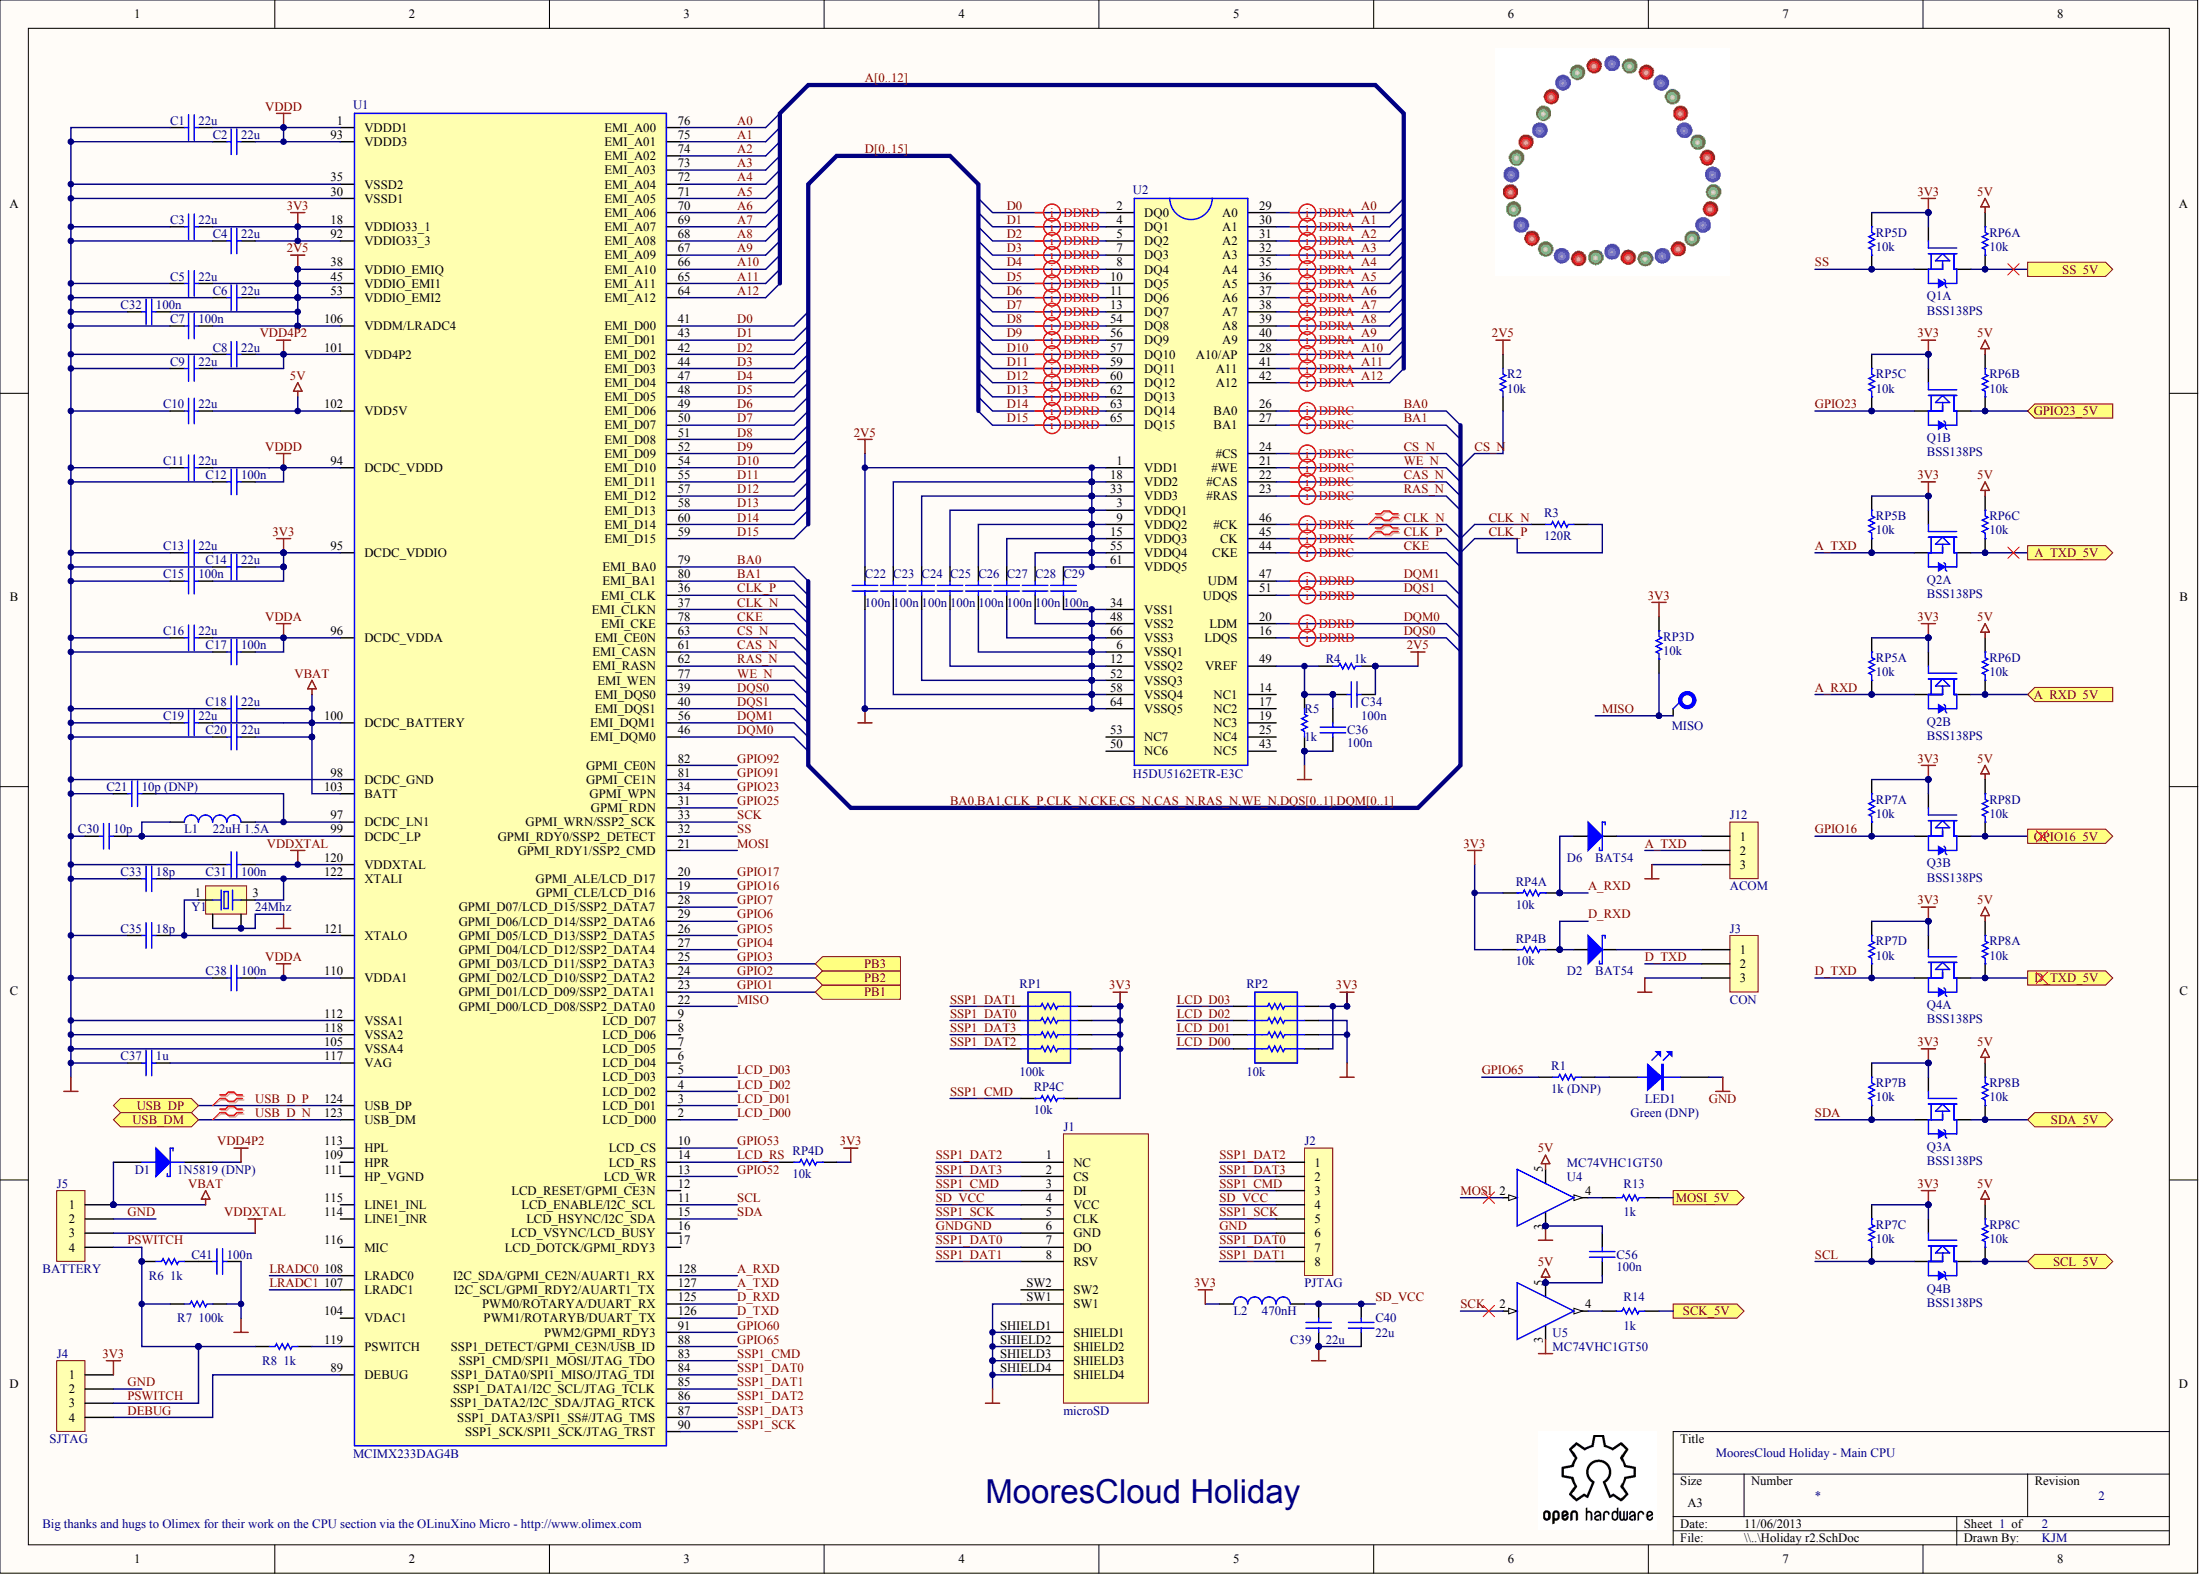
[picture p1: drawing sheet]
# Altium schematic sheet Holiday r2.SchDoc: MooresCloud Holiday - Main CPU
size A3; DrawnBy: KJM; Organization: Kean Electronics for MooresCloud; Revision: 2; SheetNumber: 1; SheetTotal: 2

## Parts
C1  22u  [ARA_0603]
C2  22u  [ARA_0603]
C3  22u  [ARA_0603]
C4  22u  [ARA_0603]
C5  22u  [ARA_0603]
C6  22u  [ARA_0603]
C7  100n  [ARA_0603]
C8  22u  [ARA_0603]
C9  22u  [ARA_0603]
C10  22u  [ARA_0603]
C11  22u  [ARA_0603]
C12  100n  [ARA_0603]
C13  22u  [ARA_0603]
C14  22u  [ARA_0603]
C15  100n  [ARA_0603]
C16  22u  [ARA_0603]
C17  100n  [ARA_0603]
C18  22u  [ARA_0603]
C19  22u  [ARA_0603]
C20  22u  [ARA_0603]
C21  10p (DNP)  [ARA_0603]
C22  100n  [ARA_0603]
C23  100n  [ARA_0603]
C24  100n  [ARA_0603]
C25  100n  [ARA_0603]
C26  100n  [ARA_0603]
C27  100n  [ARA_0603]
C28  100n  [ARA_0603]
C29  100n  [ARA_0603]
C30  10p  [ARA_0603]
C31  100n  [ARA_0603]
C32  100n  [ARA_0603]
C33  18p  [ARA_0603]
C34  100n  [ARA_0603]
C35  18p  [ARA_0603]
C36  100n  [ARA_0603]
C37  1u  [ARA_0603]
C38  100n  [ARA_0603]
C39  22u  [ARA_0603]
C40  22u  [ARA_0603]
C41  100n  [ARA_0603]
C56  100n  [ARA_0603]
D1  1N5819 (DNP)  [SOD-123]
D2  BAT54  [ARA_SOT-23]
D6  BAT54  [ARA_SOT-23]
J1  microSD  [MICROSD-47309-3751 WITH CARD]
J2  PJTAG  [53047-08]  (no BOM)
J3  CON  [HDR1X3]  (no BOM)
J4  SJTAG  [HDR1X4]  (no BOM)
J5  BATTERY  [HDR1X4]  (no BOM)
J12  ACOM  [HDR1X3]  (no BOM)
L1  22uH 1.5A  [RCL_L7078]
L2  470nH  [ARA_0805]
LED1  Green (DNP)  [LED_0805]
Q1  BSS138PS  [ARA_SOT-363]  (parts A,B of 2)
Q2  BSS138PS  [ARA_SOT-363]  (parts A,B of 2)
Q3  BSS138PS  [ARA_SOT-363]  (parts A,B of 2)
Q4  BSS138PS  [ARA_SOT-363]  (parts A,B of 2)
R1  1k (DNP)  [ARA_0603]
R2  10k  [ARA_0603]
R3  120R  [ARA_0603]
R4  1k  [ARA_0603]
R5  1k  [ARA_0603]
R6  1k  [ARA_0603]
R7  100k  [ARA_0603]
R8  1k  [ARA_0603]
R13  1k  [ARA_0603]
R14  1k  [ARA_0603]
RP1  100k  [RESPACK_0603x4]
RP2  10k  [RESPACK_0603x4]
RP3  10k  [RESPACK_0603x4]  (part D of 4)
RP4  10k  [RESPACK_0603x4]  (parts A,B,C,D of 4)
RP5  10k  [RESPACK_0603x4]  (parts A,B,C,D of 4)
RP6  10k  [RESPACK_0603x4]  (parts A,B,C,D of 4)
RP7  10k  [RESPACK_0603x4]  (parts A,B,C,D of 4)
RP8  10k  [RESPACK_0603x4]  (parts A,B,C,D of 4)
TP1  MISO  [SMD_TESTTERMINAL]  (no BOM)
U1  MCIMX233DAG4B  [LQFP128]
U2  H5DU5162ETR-E3C  [TSOP-II-66]
U4  MC74VHC1GT50  [ARA_SOT-23-5L]
U5  MC74VHC1GT50  [ARA_SOT-23-5L]
Y1  24Mhz  [CRYSTAL_ABMM2]

## Ports
A_RXD_5V (in), A_TXD_5V (out), D_TXD_5V (out), GPIO16_5V (out), GPIO23_5V (in), MOSI_5V (out), PB1 (in), PB2 (in), PB3 (in), SCK_5V (out), SCL_5V (bidir), SDA_5V (bidir), SS_5V (out), USB_DM (bidir), USB_DP (bidir)

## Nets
2V5: C5.1 C6.1 C7.1 C22.1 C23.1 C24.1 C25.1 C26.1 C27.1 C28.1 C29.1 C32.1 C34.1 R2.2 R4.2 U1.38(VDDIO_EMIQ) U1.45(VDDIO_EMI1) U1.53(VDDIO_EMI2) U1.106(VDDM/LRADC4) U2.1(VDD1) U2.3(VDDQ1) U2.9(VDDQ2) U2.15(VDDQ3) U2.18(VDD2) U2.33(VDD3) U2.55(VDDQ4) U2.61(VDDQ5)
3V3: C3.1 C4.1 C13.1 C14.1 C15.1 J4.1 L2.2 Q1.2(G1) Q1.5(G2) Q2.2(G1) Q2.5(G2) Q3.2(G1) Q3.5(G2) Q4.2(G1) Q4.5(G2) RP1.1.2 RP1.2.2 RP1.3.2 RP1.4.2 RP2.1.2 RP2.4.2 RP3.4.2 RP4.1.2 RP4.2.2 RP4.3.2 RP4.4.2 RP5.1.2 RP5.2.2 RP5.3.2 RP5.4.2 RP7.1.2 RP7.2.2 RP7.3.2 RP7.4.2 U1.18(VDDIO33_1) U1.92(VDDIO33_3) U1.95(DCDC_VDDIO)
5V: C10.1 C56.2 RP6.1.2 RP6.2.2 RP6.3.2 RP6.4.2 RP8.1.2 RP8.2.2 RP8.3.2 RP8.4.2 U1.102(VDD5V) U4.5(VCC) U5.5(VCC)
GND: C1.2 C2.2 C3.2 C4.2 C5.2 C6.2 C7.2 C8.2 C9.2 C10.2 C11.2 C12.2 C13.2 C14.2 C15.2 C16.2 C17.2 C18.2 C19.2 C20.2 C21.2 C22.2 C23.2 C24.2 C25.2 C26.2 C27.2 C28.2 C29.2 C30.2 C31.2 C32.2 C33.2 C35.2 C36.2 C37.2 C38.2 C39.2 C40.2 C41.2 C56.1 J1.6(GND) J1.SHIELD1 J1.SHIELD2 J1.SHIELD3 J1.SHIELD4 J1.SW1 J2.6 J3.3 J4.2 J5.2 J12.3 LED1.K R5.2 R7.1 RP2.2.2 RP2.3.2 U1.30(VSSD1) U1.35(VSSD2) U1.98(DCDC_GND) U1.105(VSSA4) U1.112(VSSA1) U1.118(VSSA2) U2.6(VSSQ1) U2.12(VSSQ2) U2.34(VSS1) U2.48(VSS2) U2.52(VSSQ3) U2.58(VSSQ4) U2.64(VSSQ5) U2.66(VSS3) U4.3(GND) U5.3(GND) Y1.2 Y1.4
VBAT: C18.1 C19.1 C20.1 D1.1(A) J5.1 U1.100(DCDC_BATTERY) U1.103(BATT)
VDD4P2: C8.1 C9.1 D1.2(K) U1.101(VDD4P2)
VDDA: C16.1 C17.1 C38.1 U1.96(DCDC_VDDA) U1.110(VDDA1)
VDDD: C1.1 C2.1 C11.1 C12.1 U1.1(VDDD1) U1.93(VDDD3) U1.94(DCDC_VDDD)
VDDXTAL: C31.1 J5.3 U1.120(VDDXTAL)
A0: U1.76(EMI_A00) U2.29(A0)
A1: U1.75(EMI_A01) U2.30(A1)
A2: U1.74(EMI_A02) U2.31(A2)
A3: U1.73(EMI_A03) U2.32(A3)
A4: U1.72(EMI_A04) U2.35(A4)
A5: U1.71(EMI_A05) U2.36(A5)
A6: U1.70(EMI_A06) U2.37(A6)
A7: U1.69(EMI_A07) U2.38(A7)
A8: U1.68(EMI_A08) U2.39(A8)
A9: U1.67(EMI_A09) U2.40(A9)
A10: U1.66(EMI_A10) U2.28(A10/AP)
A11: U1.65(EMI_A11) U2.41(A11)
A12: U1.64(EMI_A12) U2.42(A12)
A_RXD: D6.1(A) Q2.4(S2) RP4.1.1 RP5.1.1 U1.128(I2C_SDA/GPMI_CE2N/AUART1_RX)
A_RXD_5V: Q2.3(D2) RP6.4.1 ; port A_RXD_5V
A_TXD: J12.2 Q2.1(S1) RP5.2.1 U1.127(I2C_SCL/GPMI_RDY2/AUART1_TX)
A_TXD_5V: Q2.6(D1) RP6.3.1 ; port A_TXD_5V
BA0: U1.79(EMI_BA0) U2.26(BA0)
BA1: U1.80(EMI_BA1) U2.27(BA1)
CAS_N: U1.61(EMI_CASN) U2.22(#CAS)
CKE: U1.78(EMI_CKE) U2.44(CKE)
CLK_N: R3.1 U1.37(EMI_CLKN) U2.46(#CK)
CLK_P: R3.2 U1.36(EMI_CLK) U2.45(CK)
CS_N: R2.1 U1.63(EMI_CE0N) U2.24(#CS)
D0: U1.41(EMI_D00) U2.2(DQ0)
D1: U1.43(EMI_D01) U2.4(DQ1)
D2: U1.42(EMI_D02) U2.5(DQ2)
D3: U1.44(EMI_D03) U2.7(DQ3)
D4: U1.47(EMI_D04) U2.8(DQ4)
D5: U1.48(EMI_D05) U2.10(DQ5)
D6: U1.49(EMI_D06) U2.11(DQ6)
D7: U1.50(EMI_D07) U2.13(DQ7)
D8: U1.51(EMI_D08) U2.54(DQ8)
D9: U1.52(EMI_D09) U2.56(DQ9)
D10: U1.54(EMI_D10) U2.57(DQ10)
D11: U1.55(EMI_D11) U2.59(DQ11)
D12: U1.57(EMI_D12) U2.60(DQ12)
D13: U1.58(EMI_D13) U2.62(DQ13)
D14: U1.60(EMI_D14) U2.63(DQ14)
D15: U1.59(EMI_D15) U2.65(DQ15)
D_RXD: D2.1(A) RP4.2.1 U1.125(PWM0/ROTARYA/DUART_RX)
D_TXD: J3.2 Q4.1(S1) RP7.4.1 U1.126(PWM1/ROTARYB/DUART_TX)
D_TXD_5V: Q4.6(D1) RP8.1.1 ; port D_TXD_5V
DEBUG: J4.4 U1.89(DEBUG)
DQM0: U1.46(EMI_DQM0) U2.20(LDM)
DQM1: U1.56(EMI_DQM1) U2.47(UDM)
DQS0: U1.39(EMI_DQS0) U2.16(LDQS)
DQS1: U1.40(EMI_DQS1) U2.51(UDQS)
GPIO1: U1.23(GPMI_D01/LCD_D09/SSP2_DATA1) ; port PB1
GPIO2: U1.24(GPMI_D02/LCD_D10/SSP2_DATA2) ; port PB2
GPIO3: U1.25(GPMI_D03/LCD_D11/SSP2_DATA3) ; port PB3
GPIO4: U1.27(GPMI_D04/LCD_D12/SSP2_DATA4)
GPIO5: U1.26(GPMI_D05/LCD_D13/SSP2_DATA5)
GPIO6: U1.29(GPMI_D06/LCD_D14/SSP2_DATA6)
GPIO7: U1.28(GPMI_D07/LCD_D15/SSP2_DATA7)
GPIO16: Q3.4(S2) RP7.1.1 U1.19(GPMI_CLE/LCD_D16)
GPIO16_5V: Q3.3(D2) RP8.4.1 ; port GPIO16_5V
GPIO17: U1.20(GPMI_ALE/LCD_D17)
GPIO23: Q1.4(S2) RP5.3.1 U1.34(GPMI_WPN)
GPIO23_5V: Q1.3(D2) RP6.2.1 ; port GPIO23_5V
GPIO25: U1.31(GPMI_RDN)
GPIO52: U1.13(LCD_WR)
GPIO53: U1.10(LCD_CS)
GPIO60: U1.91(PWM2/GPMI_RDY3)
GPIO65: R1.2 U1.88(SSP1_DETECT/GPMI_CE3N/USB_ID)
GPIO91: U1.81(GPMI_CE1N)
GPIO92: U1.82(GPMI_CE0N)
LCD_D00: RP2.4.1 U1.2(LCD_D00)
LCD_D01: RP2.3.1 U1.3(LCD_D01)
LCD_D02: RP2.2.1 U1.4(LCD_D02)
LCD_D03: RP2.1.1 U1.5(LCD_D03)
LCD_RS: RP4.4.1 U1.14(LCD_RS)
LRADC0: U1.108(LRADC0)
LRADC1: U1.107(LRADC1)
MISO: RP3.4.1 TP1.1 U1.22(GPMI_D00/LCD_D08/SSP2_DATA0)
MOSI: U1.21(GPMI_RDY1/SSP2_CMD) U4.2(IN)
MOSI_5V: R13.1 ; port MOSI_5V
PSWITCH: J4.3 J5.4 R6.2 R7.2 R8.2
RAS_N: U1.62(EMI_RASN) U2.23(#RAS)
SCK: U1.33(GPMI_WRN/SSP2_SCK) U5.2(IN)
SCK_5V: R14.1 ; port SCK_5V
SCL: Q4.4(S2) RP7.3.1 U1.11(LCD_ENABLE/I2C_SCL)
SCL_5V: Q4.3(D2) RP8.3.1 ; port SCL_5V
SD_VCC: C39.1 C40.1 J1.4(VCC) J2.4 L2.1
SDA: Q3.1(S1) RP7.2.1 U1.15(LCD_HSYNC/I2C_SDA)
SDA_5V: Q3.6(D1) RP8.2.1 ; port SDA_5V
SS: Q1.1(S1) RP5.4.1 U1.32(GPMI_RDY0/SSP2_DETECT)
SS_5V: Q1.6(D1) RP6.1.1 ; port SS_5V
SSP1_CMD: J1.3(DI) J2.3 RP4.3.1 U1.83(SSP1_CMD/SPI1_MOSI/JTAG_TDO)
SSP1_DAT0: J1.7(DO) J2.7 RP1.2.1 U1.84(SSP1_DATA0/SPI1_MISO/JTAG_TDI)
SSP1_DAT1: J1.8(RSV) J2.8 RP1.1.1 U1.85(SSP1_DATA1/I2C_SCL/JTAG_TCLK)
SSP1_DAT2: J1.1(NC) J2.1 RP1.4.1 U1.86(SSP1_DATA2/I2C_SDA/JTAG_RTCK)
SSP1_DAT3: J1.2(CS) J2.2 RP1.3.1 U1.87(SSP1_DATA3/SPI1_SS#/JTAG_TMS)
SSP1_SCK: J1.5(CLK) J2.5 U1.90(SSP1_SCK/SPI1_SCK/JTAG_TRST)
USB_D_N: U1.123(USB_DM) ; port USB_DM
USB_D_P: U1.124(USB_DP) ; port USB_DP
WE_N: U1.77(EMI_WEN) U2.21(#WE)
NetC21_1: C21.1 L1.1 U1.97(DCDC_LN1)
NetC30_1: C30.1 L1.2 U1.99(DCDC_LP)
NetC33_1: C33.1 U1.122(XTALI) Y1.3
NetC34_2: C34.2 C36.1 R4.1 R5.1 U2.49(VREF)
NetC35_1: C35.1 U1.121(XTALO) Y1.1
NetC37_1: C37.1 U1.117(VAG)
NetC41_1: C41.1 R6.1
NetD2_2: D2.2(K) J3.1
NetD6_2: D6.2(K) J12.1
NetLED1_A: LED1.A R1.1
NetR8_1: R8.1 U1.119(PSWITCH)
NetR13_2: R13.2 U4.4(OUT)
NetR14_2: R14.2 U5.4(OUT)

Not connected (* = marked no-connect by the designer): J1 SW2; U1 6(LCD_D04) 7(LCD_D05) 8(LCD_D06) 9(LCD_D07) 12(LCD_RESET/GPMI_CE3N) 16(LCD_VSYNC/LCD_BUSY) 17(LCD_DOTCK/GPMI_RDY3) 104(VDAC1) 109(HPR) 111(HP_VGND) 113(HPL) 114(LINE1_INR) 115(LINE1_INL) 116(MIC); U2 14(NC1) 17(NC2) 19(NC3) 25(NC4) 43(NC5) 50(NC6) 53(NC7); U4 1; U5 1

## Buses and harness runs
bus A[0..12]
bus BA0,BA1,CLK_P,CLK_N,CKE,CS_N,CAS_N,RAS_N,WE_N,DQS[0..1],DQM[0..1]
bus D[0..15]

## Layout directives
net class DDR_DATA: D0, D1, D2, D3, D4, D5, D6, D7, D8, D9, D10, D11, D12, D13, D14, D15, DQM0, DQM1, DQS0, DQS1
net class DDR_ADDR: A0, A1, A2, A3, A4, A5, A6, A7, A8, A9, A10, A11, A12
net class DDR_CLK: CLK_N, CLK_P
differential pair: CLK_N, CLK_P, USB_D_N, USB_D_P
net class DDR_CTL: BA0, BA1, CAS_N, CKE, CS_N, RAS_N, WE_N

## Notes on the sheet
- Big thanks and hugs to Olimex for their work on the CPU section via the OLinuXino Micro - http://www.olimex.com
- MooresCloud Holiday
